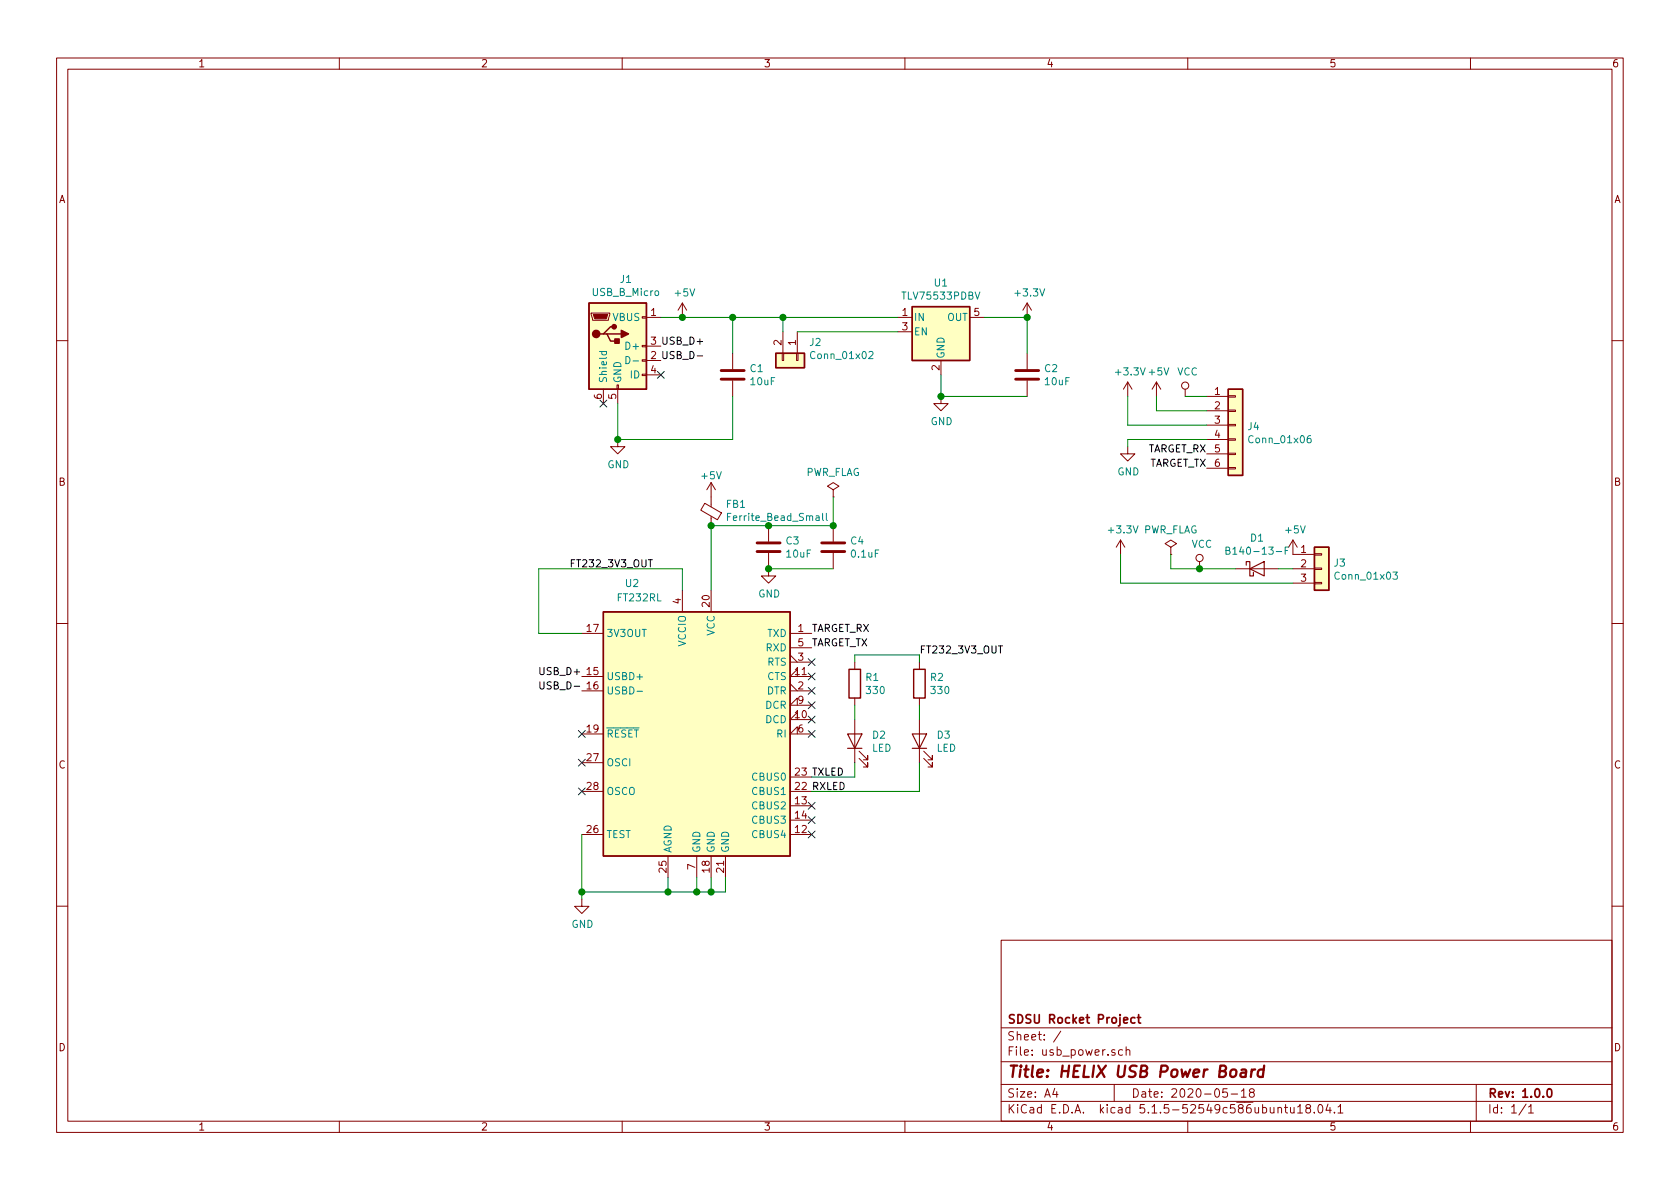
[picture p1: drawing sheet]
EESchema Schematic File Version 4
EELAYER 30 0
EELAYER END
$Descr A4 11693 8268
encoding utf-8
Sheet 1 1
Title "HELIX USB Power Board"
Date "2020-05-18"
Rev "1.0.0"
Comp "SDSU Rocket Project"
Comment1 ""
Comment2 ""
Comment3 ""
Comment4 ""
$EndDescr
$Comp
L Connector:USB_B_Micro J1
U 1 1
P 4300 2400
F 0 "J1" H 4357 2867 50  0000 C CNN
F 1 "USB_B_Micro" H 4357 2776 50  0000 C CNN
F 2 "Connector_USB:USB_Micro-B_Molex-105017-0001" H 4450 2350 50  0001 C CNN
F 3 "~" H 4450 2350 50  0001 C CNN
	1    4300 2400
	1    0    0    -1  
$EndComp
$Comp
L power:+5V #PWR0101
U 1 1
P 4750 2200
F 0 "#PWR0101" H 4750 2050 50  0001 C CNN
F 1 "+5V" H 4765 2373 50  0000 C CNN
F 2 "" H 4750 2200 50  0001 C CNN
F 3 "" H 4750 2200 50  0001 C CNN
	1    4750 2200
	1    0    0    -1  
$EndComp
$Comp
L power:GND #PWR0102
U 1 1
P 4300 3050
F 0 "#PWR0102" H 4300 2800 50  0001 C CNN
F 1 "GND" H 4305 2877 50  0000 C CNN
F 2 "" H 4300 3050 50  0001 C CNN
F 3 "" H 4300 3050 50  0001 C CNN
	1    4300 3050
	1    0    0    -1  
$EndComp
$Comp
L Device:C C1
U 1 1
P 5100 2600
F 0 "C1" H 5215 2646 50  0000 L CNN
F 1 "10uF" H 5215 2555 50  0000 L CNN
F 2 "Capacitor_SMD:C_1206_3216Metric_Pad1.42x1.75mm_HandSolder" H 5138 2450 50  0001 C CNN
F 3 "~" H 5100 2600 50  0001 C CNN
	1    5100 2600
	1    0    0    -1  
$EndComp
Wire Wire Line
	4600 2200 4750 2200
Connection ~ 4750 2200
Wire Wire Line
	4300 2800 4300 3050
Connection ~ 4300 3050
NoConn ~ 4600 2600
NoConn ~ 4200 2800
$Comp
L Connector_Generic:Conn_01x02 J2
U 1 1
P 5550 2500
F 0 "J2" V 5422 2580 50  0000 L CNN
F 1 "Conn_01x02" V 5513 2580 50  0000 L CNN
F 2 "Connector_PinHeader_2.54mm:PinHeader_1x02_P2.54mm_Vertical" H 5550 2500 50  0001 C CNN
F 3 "~" H 5550 2500 50  0001 C CNN
	1    5550 2500
	0    1    1    0   
$EndComp
$Comp
L Regulator_Linear:TLV75533PDBV U1
U 1 1
P 6550 2300
F 0 "U1" H 6550 2642 50  0000 C CNN
F 1 "TLV75533PDBV" H 6550 2551 50  0000 C CNN
F 2 "Package_TO_SOT_SMD:SOT-23-5" H 6550 2625 50  0001 C CIN
F 3 "http://www.ti.com/lit/ds/symlink/tlv755p.pdf" H 6550 2350 50  0001 C CNN
	1    6550 2300
	1    0    0    -1  
$EndComp
Wire Wire Line
	5550 2300 6250 2300
Wire Wire Line
	5450 2300 5450 2200
Connection ~ 5450 2200
Wire Wire Line
	5450 2200 6250 2200
$Comp
L power:GND #PWR02
U 1 1
P 6550 2750
F 0 "#PWR02" H 6550 2500 50  0001 C CNN
F 1 "GND" H 6555 2577 50  0000 C CNN
F 2 "" H 6550 2750 50  0001 C CNN
F 3 "" H 6550 2750 50  0001 C CNN
	1    6550 2750
	1    0    0    -1  
$EndComp
$Comp
L power:+3.3V #PWR04
U 1 1
P 7150 2200
F 0 "#PWR04" H 7150 2050 50  0001 C CNN
F 1 "+3.3V" H 7165 2373 50  0000 C CNN
F 2 "" H 7150 2200 50  0001 C CNN
F 3 "" H 7150 2200 50  0001 C CNN
	1    7150 2200
	1    0    0    -1  
$EndComp
Wire Wire Line
	6850 2200 7150 2200
$Comp
L Device:C C2
U 1 1
P 7150 2600
F 0 "C2" H 7265 2646 50  0000 L CNN
F 1 "10uF" H 7265 2555 50  0000 L CNN
F 2 "Capacitor_SMD:C_1206_3216Metric_Pad1.42x1.75mm_HandSolder" H 7188 2450 50  0001 C CNN
F 3 "~" H 7150 2600 50  0001 C CNN
	1    7150 2600
	1    0    0    -1  
$EndComp
Wire Wire Line
	7150 2750 6550 2750
Wire Wire Line
	6550 2750 6550 2600
Connection ~ 6550 2750
Wire Wire Line
	7150 2450 7150 2200
Connection ~ 7150 2200
$Comp
L power:+5V #PWR05
U 1 1
P 9000 3850
F 0 "#PWR05" H 9000 3700 50  0001 C CNN
F 1 "+5V" H 9015 4023 50  0000 C CNN
F 2 "" H 9000 3850 50  0001 C CNN
F 3 "" H 9000 3850 50  0001 C CNN
	1    9000 3850
	1    0    0    -1  
$EndComp
$Comp
L power:+3.3V #PWR01
U 1 1
P 7800 3850
F 0 "#PWR01" H 7800 3700 50  0001 C CNN
F 1 "+3.3V" H 7815 4023 50  0000 C CNN
F 2 "" H 7800 3850 50  0001 C CNN
F 3 "" H 7800 3850 50  0001 C CNN
	1    7800 3850
	1    0    0    -1  
$EndComp
$Comp
L Connector_Generic:Conn_01x03 J3
U 1 1
P 9200 3950
F 0 "J3" H 9280 3992 50  0000 L CNN
F 1 "Conn_01x03" H 9280 3901 50  0000 L CNN
F 2 "Connector_PinHeader_2.54mm:PinHeader_1x03_P2.54mm_Vertical" H 9200 3950 50  0001 C CNN
F 3 "~" H 9200 3950 50  0001 C CNN
	1    9200 3950
	1    0    0    -1  
$EndComp
$Comp
L power:VCC #PWR03
U 1 1
P 8350 3950
F 0 "#PWR03" H 8350 3800 50  0001 C CNN
F 1 "VCC" H 8367 4123 50  0000 C CNN
F 2 "" H 8350 3950 50  0001 C CNN
F 3 "" H 8350 3950 50  0001 C CNN
	1    8350 3950
	1    0    0    -1  
$EndComp
$Comp
L Device:D_Schottky D1
U 1 1
P 8750 3950
F 0 "D1" H 8750 4166 50  0000 C CNN
F 1 "B140-13-F" H 8750 4075 50  0000 C CNN
F 2 "Diode_SMD:D_SMA_Handsoldering" H 8750 3950 50  0001 C CNN
F 3 "~" H 8750 3950 50  0001 C CNN
	1    8750 3950
	1    0    0    -1  
$EndComp
Wire Wire Line
	8350 3950 8600 3950
Wire Wire Line
	8900 3950 9000 3950
Wire Wire Line
	7800 4050 7800 3850
$Comp
L power:VCC #PWR08
U 1 1
P 8250 2750
F 0 "#PWR08" H 8250 2600 50  0001 C CNN
F 1 "VCC" H 8267 2923 50  0000 C CNN
F 2 "" H 8250 2750 50  0001 C CNN
F 3 "" H 8250 2750 50  0001 C CNN
	1    8250 2750
	1    0    0    -1  
$EndComp
$Comp
L power:+5V #PWR07
U 1 1
P 8050 2750
F 0 "#PWR07" H 8050 2600 50  0001 C CNN
F 1 "+5V" H 8065 2923 50  0000 C CNN
F 2 "" H 8050 2750 50  0001 C CNN
F 3 "" H 8050 2750 50  0001 C CNN
	1    8050 2750
	1    0    0    -1  
$EndComp
$Comp
L power:+3.3V #PWR06
U 1 1
P 7850 2750
F 0 "#PWR06" H 7850 2600 50  0001 C CNN
F 1 "+3.3V" H 7865 2923 50  0000 C CNN
F 2 "" H 7850 2750 50  0001 C CNN
F 3 "" H 7850 2750 50  0001 C CNN
	1    7850 2750
	1    0    0    -1  
$EndComp
$Comp
L power:GND #PWR09
U 1 1
P 7850 3100
F 0 "#PWR09" H 7850 2850 50  0001 C CNN
F 1 "GND" H 7855 2927 50  0000 C CNN
F 2 "" H 7850 3100 50  0001 C CNN
F 3 "" H 7850 3100 50  0001 C CNN
	1    7850 3100
	1    0    0    -1  
$EndComp
Wire Wire Line
	8400 2750 8250 2750
Wire Wire Line
	8050 2750 8050 2850
Wire Wire Line
	8050 2850 8400 2850
Wire Wire Line
	7850 2750 7850 2950
Wire Wire Line
	7850 2950 8400 2950
Wire Wire Line
	4750 2200 5100 2200
$Comp
L power:PWR_FLAG #FLG0101
U 1 1
P 8150 3850
F 0 "#FLG0101" H 8150 3925 50  0001 C CNN
F 1 "PWR_FLAG" H 8150 4023 50  0000 C CNN
F 2 "" H 8150 3850 50  0001 C CNN
F 3 "~" H 8150 3850 50  0001 C CNN
	1    8150 3850
	1    0    0    -1  
$EndComp
Wire Wire Line
	7800 4050 9000 4050
Wire Wire Line
	8150 3850 8150 3950
Wire Wire Line
	8150 3950 8350 3950
Connection ~ 8350 3950
$Comp
L Connector_Generic:Conn_01x06 J4
U 1 1
P 8600 2950
F 0 "J4" H 8680 2942 50  0000 L CNN
F 1 "Conn_01x06" H 8680 2851 50  0000 L CNN
F 2 "Connector_PinSocket_2.54mm:PinSocket_1x06_P2.54mm_Horizontal" H 8600 2950 50  0001 C CNN
F 3 "~" H 8600 2950 50  0001 C CNN
	1    8600 2950
	1    0    0    -1  
$EndComp
Text Label 8400 3150 2    50   ~ 0
TARGET_RX
Text Label 8400 3250 2    50   ~ 0
TARGET_TX
Wire Wire Line
	8400 3050 7850 3050
Wire Wire Line
	7850 3050 7850 3100
$Comp
L Interface_USB:FT232RL U2
U 1 1
P 4850 5100
F 0 "U2" H 4400 6150 50  0000 C CNN
F 1 "FT232RL" H 4450 6050 50  0000 C CNN
F 2 "Package_SO:SSOP-28_5.3x10.2mm_P0.65mm" H 5950 4200 50  0001 C CNN
F 3 "https://www.ftdichip.com/Support/Documents/DataSheets/ICs/DS_FT232R.pdf" H 4850 5100 50  0001 C CNN
	1    4850 5100
	1    0    0    -1  
$EndComp
Wire Wire Line
	4750 4100 4750 3950
Wire Wire Line
	4750 3950 3750 3950
Wire Wire Line
	3750 3950 3750 4400
Wire Wire Line
	3750 4400 4050 4400
Text Label 5650 4500 0    50   ~ 0
TARGET_TX
Text Label 5650 4400 0    50   ~ 0
TARGET_RX
$Comp
L power:+5V #PWR011
U 1 1
P 4950 3450
F 0 "#PWR011" H 4950 3300 50  0001 C CNN
F 1 "+5V" H 4950 3600 50  0000 C CNN
F 2 "" H 4950 3450 50  0001 C CNN
F 3 "" H 4950 3450 50  0001 C CNN
	1    4950 3450
	1    0    0    -1  
$EndComp
$Comp
L Device:C C4
U 1 1
P 5800 3800
F 0 "C4" H 5915 3846 50  0000 L CNN
F 1 "0.1uF" H 5915 3755 50  0000 L CNN
F 2 "Capacitor_SMD:C_1206_3216Metric_Pad1.42x1.75mm_HandSolder" H 5838 3650 50  0001 C CNN
F 3 "~" H 5800 3800 50  0001 C CNN
	1    5800 3800
	1    0    0    -1  
$EndComp
Wire Wire Line
	4950 4100 4950 3650
$Comp
L power:GND #PWR012
U 1 1
P 5350 3950
F 0 "#PWR012" H 5350 3700 50  0001 C CNN
F 1 "GND" H 5355 3777 50  0000 C CNN
F 2 "" H 5350 3950 50  0001 C CNN
F 3 "" H 5350 3950 50  0001 C CNN
	1    5350 3950
	1    0    0    -1  
$EndComp
Wire Wire Line
	5800 3950 5350 3950
Connection ~ 5350 3950
Connection ~ 5350 3650
Wire Wire Line
	5350 3650 5800 3650
Wire Wire Line
	4950 3650 5350 3650
$Comp
L Device:C C3
U 1 1
P 5350 3800
F 0 "C3" H 5465 3846 50  0000 L CNN
F 1 "10uF" H 5465 3755 50  0000 L CNN
F 2 "Capacitor_SMD:C_1206_3216Metric_Pad1.42x1.75mm_HandSolder" H 5388 3650 50  0001 C CNN
F 3 "~" H 5350 3800 50  0001 C CNN
	1    5350 3800
	1    0    0    -1  
$EndComp
$Comp
L Device:Ferrite_Bead_Small FB1
U 1 1
P 4950 3550
F 0 "FB1" H 4850 3504 50  0000 R CNN
F 1 "Ferrite_Bead_Small" H 4850 3595 50  0000 R CNN
F 2 "Resistor_SMD:R_0805_2012Metric_Pad1.15x1.40mm_HandSolder" V 4880 3550 50  0001 C CNN
F 3 "~" H 4950 3550 50  0001 C CNN
	1    4950 3550
	-1   0    0    1   
$EndComp
Connection ~ 4950 3650
Wire Wire Line
	5100 2450 5100 2200
Connection ~ 5100 2200
Wire Wire Line
	5100 2200 5450 2200
Wire Wire Line
	5100 2750 5100 3050
Wire Wire Line
	4300 3050 5100 3050
Text Label 4600 2400 0    50   ~ 0
USB_D+
Text Label 4600 2500 0    50   ~ 0
USB_D-
Text Label 4050 4700 2    50   ~ 0
USB_D+
Text Label 4050 4800 2    50   ~ 0
USB_D-
NoConn ~ 5650 4600
NoConn ~ 5650 4700
NoConn ~ 5650 4800
NoConn ~ 5650 4900
NoConn ~ 5650 5000
NoConn ~ 5650 5100
NoConn ~ 5650 5800
NoConn ~ 5650 5700
NoConn ~ 5650 5600
NoConn ~ 4050 5100
NoConn ~ 4050 5300
NoConn ~ 4050 5500
$Comp
L power:GND #PWR010
U 1 1
P 4050 6250
F 0 "#PWR010" H 4050 6000 50  0001 C CNN
F 1 "GND" H 4055 6077 50  0000 C CNN
F 2 "" H 4050 6250 50  0001 C CNN
F 3 "" H 4050 6250 50  0001 C CNN
	1    4050 6250
	1    0    0    -1  
$EndComp
Wire Wire Line
	5050 6100 5050 6200
Wire Wire Line
	5050 6200 4950 6200
Wire Wire Line
	4050 6200 4050 5800
Wire Wire Line
	4050 6250 4050 6200
Connection ~ 4050 6200
Wire Wire Line
	4650 6100 4650 6200
Connection ~ 4650 6200
Wire Wire Line
	4650 6200 4050 6200
Wire Wire Line
	4850 6100 4850 6200
Connection ~ 4850 6200
Wire Wire Line
	4850 6200 4650 6200
Wire Wire Line
	4950 6100 4950 6200
Connection ~ 4950 6200
Wire Wire Line
	4950 6200 4850 6200
$Comp
L Device:LED D2
U 1 1
P 5950 5150
F 0 "D2" V 5989 5033 50  0000 R CNN
F 1 "LED" V 5898 5033 50  0000 R CNN
F 2 "LED_SMD:LED_1206_3216Metric_Pad1.42x1.75mm_HandSolder" H 5950 5150 50  0001 C CNN
F 3 "~" H 5950 5150 50  0001 C CNN
	1    5950 5150
	0    -1   -1   0   
$EndComp
$Comp
L Device:LED D3
U 1 1
P 6400 5150
F 0 "D3" V 6439 5033 50  0000 R CNN
F 1 "LED" V 6348 5033 50  0000 R CNN
F 2 "LED_SMD:LED_1206_3216Metric_Pad1.42x1.75mm_HandSolder" H 6400 5150 50  0001 C CNN
F 3 "~" H 6400 5150 50  0001 C CNN
	1    6400 5150
	0    -1   -1   0   
$EndComp
$Comp
L Device:R R1
U 1 1
P 5950 4750
F 0 "R1" H 6020 4796 50  0000 L CNN
F 1 "330" H 6020 4705 50  0000 L CNN
F 2 "Resistor_SMD:R_1206_3216Metric_Pad1.42x1.75mm_HandSolder" V 5880 4750 50  0001 C CNN
F 3 "~" H 5950 4750 50  0001 C CNN
	1    5950 4750
	1    0    0    -1  
$EndComp
$Comp
L Device:R R2
U 1 1
P 6400 4750
F 0 "R2" H 6470 4796 50  0000 L CNN
F 1 "330" H 6470 4705 50  0000 L CNN
F 2 "Resistor_SMD:R_1206_3216Metric_Pad1.42x1.75mm_HandSolder" V 6330 4750 50  0001 C CNN
F 3 "~" H 6400 4750 50  0001 C CNN
	1    6400 4750
	1    0    0    -1  
$EndComp
Wire Wire Line
	5950 4600 5950 4550
Wire Wire Line
	5950 4550 6400 4550
Wire Wire Line
	6400 4550 6400 4600
Wire Wire Line
	6400 4900 6400 5000
Wire Wire Line
	5950 4900 5950 5000
Wire Wire Line
	5950 5300 5950 5400
Wire Wire Line
	5950 5400 5650 5400
Wire Wire Line
	5650 5500 6400 5500
Wire Wire Line
	6400 5500 6400 5300
Text Label 4550 3950 2    50   ~ 0
FT232_3V3_OUT
Text Label 6400 4550 0    50   ~ 0
FT232_3V3_OUT
Text Label 5650 5400 0    50   ~ 0
TXLED
Text Label 5650 5500 0    50   ~ 0
RXLED
$Comp
L power:PWR_FLAG #FLG0102
U 1 1
P 5800 3450
F 0 "#FLG0102" H 5800 3525 50  0001 C CNN
F 1 "PWR_FLAG" H 5800 3623 50  0000 C CNN
F 2 "" H 5800 3450 50  0001 C CNN
F 3 "~" H 5800 3450 50  0001 C CNN
	1    5800 3450
	1    0    0    -1  
$EndComp
Wire Wire Line
	5800 3450 5800 3650
Connection ~ 5800 3650
$EndSCHEMATC
